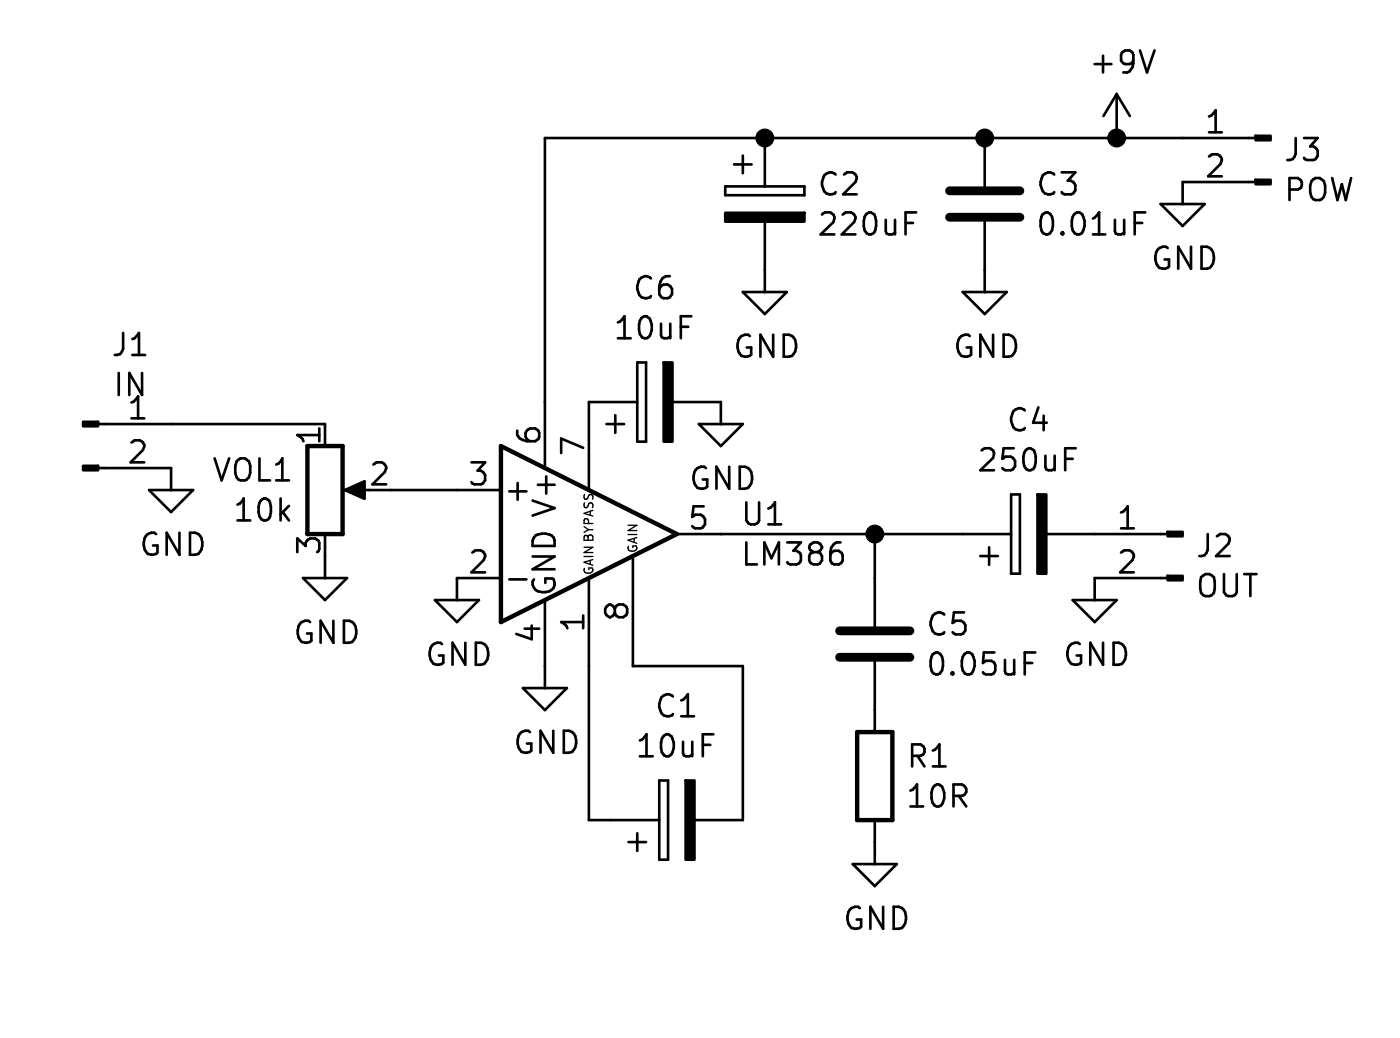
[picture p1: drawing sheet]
EESchema Schematic File Version 4
EELAYER 30 0
EELAYER END
$Descr A4 11693 8268
encoding utf-8
Sheet 1 1
Title ""
Date ""
Rev ""
Comp ""
Comment1 ""
Comment2 ""
Comment3 ""
Comment4 ""
$EndDescr
$Comp
L Amplifier_Audio:LM386 U1
U 1 1
P 5100 3300
F 0 "U1" H 5444 3346 50  0000 L CNN
F 1 "LM386" H 5444 3255 50  0000 L CNN
F 2 "Package_DIP:DIP-8_W7.62mm_Socket_LongPads" H 5200 3400 50  0001 C CNN
F 3 "http://www.ti.com/lit/ds/symlink/lm386.pdf" H 5300 3500 50  0001 C CNN
	1    5100 3300
	1    0    0    -1  
$EndComp
$Comp
L Device:R_POT VOL1
U 1 1
P 4500 3200
F 0 "VOL1" H 4431 3246 50  0000 R CNN
F 1 "10k" H 4431 3155 50  0000 R CNN
F 2 "Connector_PinHeader_2.54mm:PinHeader_1x03_P2.54mm_Vertical" H 4500 3200 50  0001 C CNN
F 3 "~" H 4500 3200 50  0001 C CNN
	1    4500 3200
	1    0    0    -1  
$EndComp
$Comp
L Connector:Conn_01x02_Male J1
U 1 1
P 3950 3050
F 0 "J1" H 4058 3231 50  0000 C CNN
F 1 "IN" H 4058 3140 50  0000 C CNN
F 2 "Connector_PinHeader_2.54mm:PinHeader_1x02_P2.54mm_Vertical" H 3950 3050 50  0001 C CNN
F 3 "~" H 3950 3050 50  0001 C CNN
	1    3950 3050
	1    0    0    -1  
$EndComp
$Comp
L Connector:Conn_01x02_Male J2
U 1 1
P 6450 3300
F 0 "J2" H 6422 3274 50  0000 R CNN
F 1 "OUT" H 6422 3183 50  0000 R CNN
F 2 "Connector_PinHeader_2.54mm:PinHeader_1x02_P2.54mm_Vertical" H 6450 3300 50  0001 C CNN
F 3 "~" H 6450 3300 50  0001 C CNN
	1    6450 3300
	-1   0    0    -1  
$EndComp
$Comp
L Device:C C5
U 1 1
P 5750 3550
F 0 "C5" H 5865 3596 50  0000 L CNN
F 1 "0.05uF" H 5865 3505 50  0000 L CNN
F 2 "Capacitor_THT:C_Disc_D4.3mm_W1.9mm_P5.00mm" H 5788 3400 50  0001 C CNN
F 3 "~" H 5750 3550 50  0001 C CNN
	1    5750 3550
	1    0    0    -1  
$EndComp
$Comp
L Device:CP C1
U 1 1
P 5300 3950
F 0 "C1" V 5555 3950 50  0000 C CNN
F 1 "10uF" V 5464 3950 50  0000 C CNN
F 2 "Capacitor_THT:CP_Radial_D5.0mm_P2.50mm" H 5338 3800 50  0001 C CNN
F 3 "~" H 5300 3950 50  0001 C CNN
	1    5300 3950
	0    -1   -1   0   
$EndComp
$Comp
L Device:CP C4
U 1 1
P 6100 3300
F 0 "C4" V 6355 3300 50  0000 C CNN
F 1 "250uF" V 6264 3300 50  0000 C CNN
F 2 "Capacitor_THT:CP_Radial_D5.0mm_P2.50mm" H 6138 3150 50  0001 C CNN
F 3 "~" H 6100 3300 50  0001 C CNN
	1    6100 3300
	0    -1   -1   0   
$EndComp
$Comp
L power:GND #PWR0101
U 1 1
P 6250 3400
F 0 "#PWR0101" H 6250 3150 50  0001 C CNN
F 1 "GND" H 6255 3227 50  0000 C CNN
F 2 "" H 6250 3400 50  0001 C CNN
F 3 "" H 6250 3400 50  0001 C CNN
	1    6250 3400
	1    0    0    -1  
$EndComp
$Comp
L power:GND #PWR0102
U 1 1
P 5000 3600
F 0 "#PWR0102" H 5000 3350 50  0001 C CNN
F 1 "GND" H 5005 3427 50  0000 C CNN
F 2 "" H 5000 3600 50  0001 C CNN
F 3 "" H 5000 3600 50  0001 C CNN
	1    5000 3600
	1    0    0    -1  
$EndComp
Wire Wire Line
	4650 3200 4800 3200
$Comp
L power:GND #PWR0103
U 1 1
P 4800 3400
F 0 "#PWR0103" H 4800 3150 50  0001 C CNN
F 1 "GND" H 4805 3227 50  0000 C CNN
F 2 "" H 4800 3400 50  0001 C CNN
F 3 "" H 4800 3400 50  0001 C CNN
	1    4800 3400
	1    0    0    -1  
$EndComp
$Comp
L power:GND #PWR0104
U 1 1
P 4500 3350
F 0 "#PWR0104" H 4500 3100 50  0001 C CNN
F 1 "GND" H 4505 3177 50  0000 C CNN
F 2 "" H 4500 3350 50  0001 C CNN
F 3 "" H 4500 3350 50  0001 C CNN
	1    4500 3350
	1    0    0    -1  
$EndComp
$Comp
L power:GND #PWR0105
U 1 1
P 4150 3150
F 0 "#PWR0105" H 4150 2900 50  0001 C CNN
F 1 "GND" H 4155 2977 50  0000 C CNN
F 2 "" H 4150 3150 50  0001 C CNN
F 3 "" H 4150 3150 50  0001 C CNN
	1    4150 3150
	1    0    0    -1  
$EndComp
Wire Wire Line
	4150 3050 4500 3050
Wire Wire Line
	5100 3600 5100 3950
Wire Wire Line
	5100 3950 5150 3950
Wire Wire Line
	5200 3600 5450 3600
Wire Wire Line
	5450 3600 5450 3950
Wire Wire Line
	5400 3300 5750 3300
Wire Wire Line
	5750 3400 5750 3300
Connection ~ 5750 3300
Wire Wire Line
	5750 3300 5950 3300
$Comp
L power:GND #PWR0106
U 1 1
P 5750 4000
F 0 "#PWR0106" H 5750 3750 50  0001 C CNN
F 1 "GND" H 5755 3827 50  0000 C CNN
F 2 "" H 5750 4000 50  0001 C CNN
F 3 "" H 5750 4000 50  0001 C CNN
	1    5750 4000
	1    0    0    -1  
$EndComp
$Comp
L Device:CP C2
U 1 1
P 5500 2550
F 0 "C2" H 5618 2596 50  0000 L CNN
F 1 "220uF" H 5618 2505 50  0000 L CNN
F 2 "Capacitor_THT:CP_Radial_D5.0mm_P2.50mm" H 5538 2400 50  0001 C CNN
F 3 "~" H 5500 2550 50  0001 C CNN
	1    5500 2550
	1    0    0    -1  
$EndComp
$Comp
L Device:R R1
U 1 1
P 5750 3850
F 0 "R1" H 5820 3896 50  0000 L CNN
F 1 "10R" H 5820 3805 50  0000 L CNN
F 2 "Resistor_THT:R_Axial_DIN0207_L6.3mm_D2.5mm_P10.16mm_Horizontal" V 5680 3850 50  0001 C CNN
F 3 "~" H 5750 3850 50  0001 C CNN
	1    5750 3850
	1    0    0    -1  
$EndComp
$Comp
L Device:C C3
U 1 1
P 6000 2550
F 0 "C3" H 6115 2596 50  0000 L CNN
F 1 "0.01uF" H 6115 2505 50  0000 L CNN
F 2 "Capacitor_THT:C_Disc_D4.3mm_W1.9mm_P5.00mm" H 6038 2400 50  0001 C CNN
F 3 "~" H 6000 2550 50  0001 C CNN
	1    6000 2550
	1    0    0    -1  
$EndComp
$Comp
L Device:CP C6
U 1 1
P 5250 3000
F 0 "C6" V 5505 3000 50  0000 C CNN
F 1 "10uF" V 5414 3000 50  0000 C CNN
F 2 "Capacitor_THT:CP_Radial_D5.0mm_P2.50mm" H 5288 2850 50  0001 C CNN
F 3 "~" H 5250 3000 50  0001 C CNN
	1    5250 3000
	0    -1   -1   0   
$EndComp
$Comp
L power:GND #PWR0107
U 1 1
P 5400 3000
F 0 "#PWR0107" H 5400 2750 50  0001 C CNN
F 1 "GND" H 5405 2827 50  0000 C CNN
F 2 "" H 5400 3000 50  0001 C CNN
F 3 "" H 5400 3000 50  0001 C CNN
	1    5400 3000
	1    0    0    -1  
$EndComp
$Comp
L power:GND #PWR0108
U 1 1
P 5500 2700
F 0 "#PWR0108" H 5500 2450 50  0001 C CNN
F 1 "GND" H 5505 2527 50  0000 C CNN
F 2 "" H 5500 2700 50  0001 C CNN
F 3 "" H 5500 2700 50  0001 C CNN
	1    5500 2700
	1    0    0    -1  
$EndComp
$Comp
L power:GND #PWR0109
U 1 1
P 6000 2700
F 0 "#PWR0109" H 6000 2450 50  0001 C CNN
F 1 "GND" H 6005 2527 50  0000 C CNN
F 2 "" H 6000 2700 50  0001 C CNN
F 3 "" H 6000 2700 50  0001 C CNN
	1    6000 2700
	1    0    0    -1  
$EndComp
Wire Wire Line
	5000 3000 5000 2400
Wire Wire Line
	5000 2400 5500 2400
Wire Wire Line
	5500 2400 6000 2400
Connection ~ 5500 2400
$Comp
L Connector:Conn_01x02_Male J3
U 1 1
P 6650 2400
F 0 "J3" H 6622 2374 50  0000 R CNN
F 1 "POW" H 6622 2283 50  0000 R CNN
F 2 "Connector_PinHeader_2.54mm:PinHeader_1x02_P2.54mm_Vertical" H 6650 2400 50  0001 C CNN
F 3 "~" H 6650 2400 50  0001 C CNN
	1    6650 2400
	-1   0    0    -1  
$EndComp
Wire Wire Line
	6000 2400 6300 2400
Connection ~ 6000 2400
$Comp
L power:GND #PWR0110
U 1 1
P 6450 2500
F 0 "#PWR0110" H 6450 2250 50  0001 C CNN
F 1 "GND" H 6455 2327 50  0000 C CNN
F 2 "" H 6450 2500 50  0001 C CNN
F 3 "" H 6450 2500 50  0001 C CNN
	1    6450 2500
	1    0    0    -1  
$EndComp
$Comp
L power:+9V #PWR0111
U 1 1
P 6300 2400
F 0 "#PWR0111" H 6300 2250 50  0001 C CNN
F 1 "+9V" H 6315 2573 50  0000 C CNN
F 2 "" H 6300 2400 50  0001 C CNN
F 3 "" H 6300 2400 50  0001 C CNN
	1    6300 2400
	1    0    0    -1  
$EndComp
Connection ~ 6300 2400
Wire Wire Line
	6300 2400 6450 2400
$EndSCHEMATC
